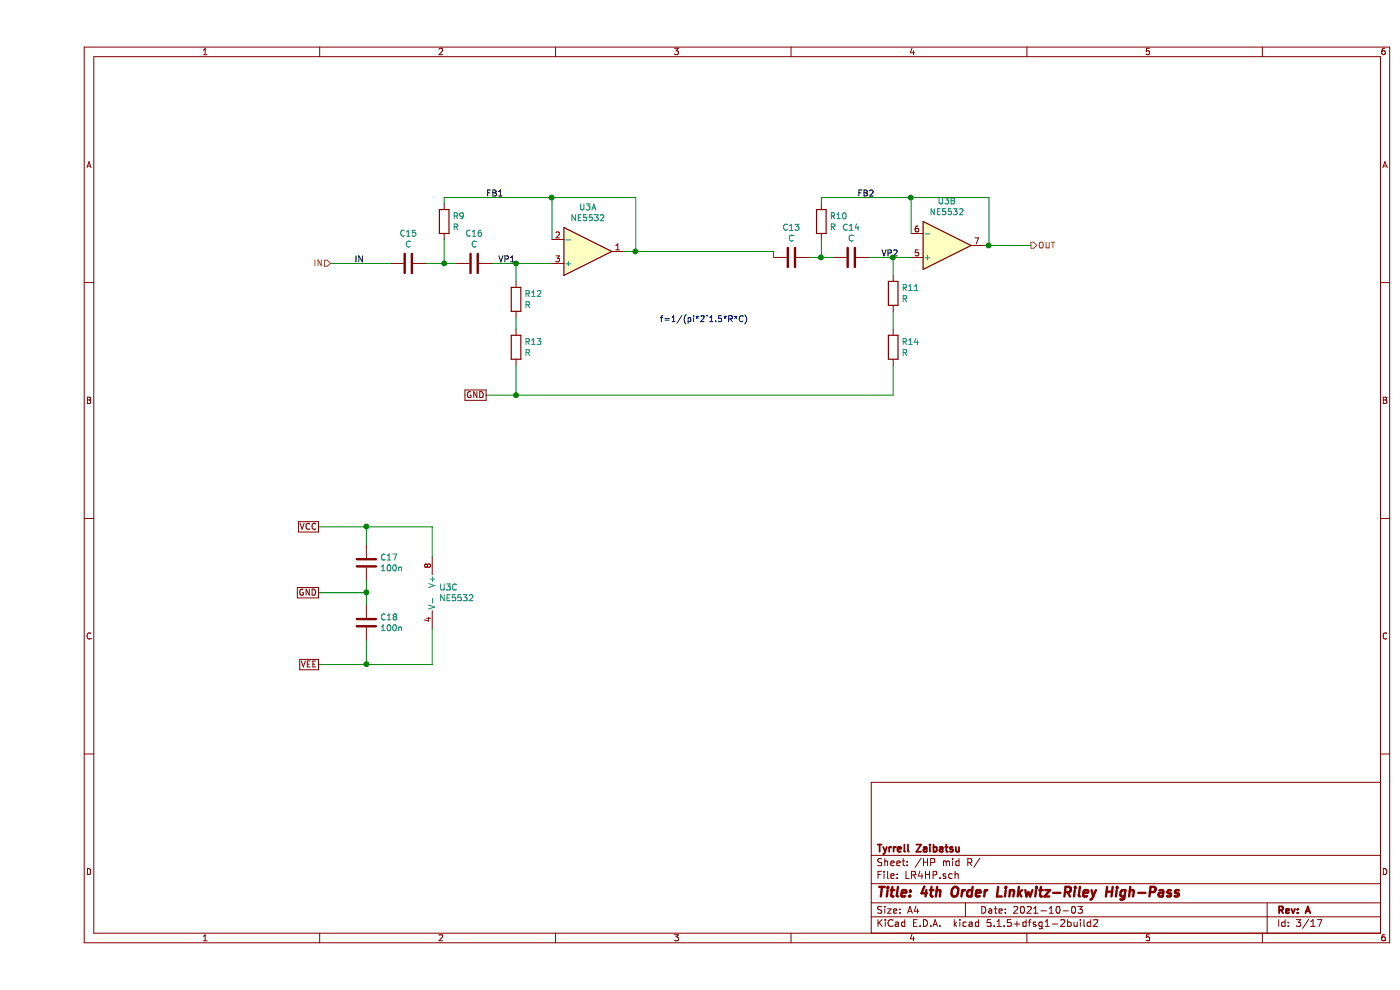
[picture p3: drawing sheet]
EESchema Schematic File Version 4
EELAYER 30 0
EELAYER END
$Descr A4 11693 8268
encoding utf-8
Sheet 8 17
Title "4th Order Linkwitz-Riley High-Pass"
Date "2021-10-03"
Rev "A"
Comp "Tyrrell Zaibatsu"
Comment1 ""
Comment2 ""
Comment3 ""
Comment4 ""
$EndDescr
$Comp
L Amplifier_Operational:NE5532 U?
U 3 1
P 3400 4950
AR Path="/61581F20" Ref="U?"  Part="3" 
AR Path="/6157B871/61581F20" Ref="U9"  Part="3" 
AR Path="/615961F1/61581F20" Ref="U3"  Part="3" 
AR Path="/61596D2A/61581F20" Ref="U5"  Part="3" 
AR Path="/61597701/61581F20" Ref="U10"  Part="3" 
AR Path="/615C4B54/61581F20" Ref="U?"  Part="3" 
F 0 "U10" H 3358 4996 50  0000 L CNN
F 1 "NE5532" H 3358 4905 50  0000 L CNN
F 2 "Housings_DIP:DIP-8_W7.62mm_Socket" H 3400 4950 50  0001 C CNN
F 3 "http://www.ti.com/lit/ds/symlink/ne5532.pdf" H 3400 4950 50  0001 C CNN
	3    3400 4950
	1    0    0    -1  
$EndComp
$Comp
L Device:C C52
U 1 1
P 2750 5200
AR Path="/6157B871/615A630E" Ref="C52"  Part="1" 
AR Path="/615961F1/615A630E" Ref="C18"  Part="1" 
AR Path="/61596D2A/615A630E" Ref="C32"  Part="1" 
AR Path="/61597701/615A630E" Ref="C58"  Part="1" 
AR Path="/615C4B54/615A630E" Ref="C?"  Part="1" 
F 0 "C58" H 2865 5246 50  0000 L CNN
F 1 "100n" H 2865 5155 50  0000 L CNN
F 2 "Capacitors_SMD:C_0805" H 2788 5050 50  0001 C CNN
F 3 "~" H 2750 5200 50  0001 C CNN
	1    2750 5200
	1    0    0    -1  
$EndComp
Connection ~ 4300 1650
Wire Wire Line
	3400 1650 4300 1650
Wire Wire Line
	4300 1650 4300 2000
Wire Wire Line
	3400 1650 3400 1700
Wire Wire Line
	4000 2650 4000 2750
Wire Wire Line
	4000 2200 4300 2200
Connection ~ 4000 2200
Wire Wire Line
	4000 2200 4000 2350
Wire Wire Line
	3800 2200 4000 2200
Wire Wire Line
	3400 2200 3500 2200
Connection ~ 3400 2200
Wire Wire Line
	3400 2000 3400 2200
Wire Wire Line
	3250 2200 3400 2200
$Comp
L Device:R R45
U 1 1
P 4000 2900
AR Path="/6157B871/61593BE2" Ref="R45"  Part="1" 
AR Path="/615961F1/61593BE2" Ref="R13"  Part="1" 
AR Path="/61596D2A/61593BE2" Ref="R23"  Part="1" 
AR Path="/61597701/61593BE2" Ref="R51"  Part="1" 
AR Path="/615C4B54/61593BE2" Ref="R?"  Part="1" 
F 0 "R51" H 4070 2946 50  0000 L CNN
F 1 "R" H 4070 2855 50  0000 L CNN
F 2 "Resistors_SMD:R_0805" V 3930 2900 50  0001 C CNN
F 3 "~" H 4000 2900 50  0001 C CNN
	1    4000 2900
	1    0    0    -1  
$EndComp
$Comp
L Device:R R44
U 1 1
P 4000 2500
AR Path="/6157B871/615935AE" Ref="R44"  Part="1" 
AR Path="/615961F1/615935AE" Ref="R12"  Part="1" 
AR Path="/61596D2A/615935AE" Ref="R22"  Part="1" 
AR Path="/61597701/615935AE" Ref="R50"  Part="1" 
AR Path="/615C4B54/615935AE" Ref="R?"  Part="1" 
F 0 "R50" H 4070 2546 50  0000 L CNN
F 1 "R" H 4070 2455 50  0000 L CNN
F 2 "Resistors_SMD:R_0805" V 3930 2500 50  0001 C CNN
F 3 "~" H 4000 2500 50  0001 C CNN
	1    4000 2500
	1    0    0    -1  
$EndComp
$Comp
L Device:R R41
U 1 1
P 3400 1850
AR Path="/6157B871/61592F52" Ref="R41"  Part="1" 
AR Path="/615961F1/61592F52" Ref="R9"  Part="1" 
AR Path="/61596D2A/61592F52" Ref="R19"  Part="1" 
AR Path="/61597701/61592F52" Ref="R47"  Part="1" 
AR Path="/615C4B54/61592F52" Ref="R?"  Part="1" 
F 0 "R47" H 3470 1896 50  0000 L CNN
F 1 "R" H 3470 1805 50  0000 L CNN
F 2 "Resistors_SMD:R_0805" V 3330 1850 50  0001 C CNN
F 3 "~" H 3400 1850 50  0001 C CNN
	1    3400 1850
	1    0    0    -1  
$EndComp
$Comp
L Device:C C50
U 1 1
P 3650 2200
AR Path="/6157B871/61590C79" Ref="C50"  Part="1" 
AR Path="/615961F1/61590C79" Ref="C16"  Part="1" 
AR Path="/61596D2A/61590C79" Ref="C30"  Part="1" 
AR Path="/61597701/61590C79" Ref="C56"  Part="1" 
AR Path="/615C4B54/61590C79" Ref="C?"  Part="1" 
F 0 "C56" V 3398 2200 50  0000 C CNN
F 1 "C" V 3489 2200 50  0000 C CNN
F 2 "Capacitors_SMD:C_1210_HandSoldering" H 3688 2050 50  0001 C CNN
F 3 "~" H 3650 2200 50  0001 C CNN
	1    3650 2200
	0    1    1    0   
$EndComp
$Comp
L Device:C C49
U 1 1
P 3100 2200
AR Path="/6157B871/6158BBA5" Ref="C49"  Part="1" 
AR Path="/615961F1/6158BBA5" Ref="C15"  Part="1" 
AR Path="/61596D2A/6158BBA5" Ref="C29"  Part="1" 
AR Path="/61597701/6158BBA5" Ref="C55"  Part="1" 
AR Path="/615C4B54/6158BBA5" Ref="C?"  Part="1" 
F 0 "C55" V 2848 2200 50  0000 C CNN
F 1 "C" V 2939 2200 50  0000 C CNN
F 2 "Capacitors_SMD:C_1210_HandSoldering" H 3138 2050 50  0001 C CNN
F 3 "~" H 3100 2200 50  0001 C CNN
	1    3100 2200
	0    1    1    0   
$EndComp
$Comp
L Amplifier_Operational:NE5532 U?
U 1 1
P 4600 2100
AR Path="/61581F14" Ref="U?"  Part="1" 
AR Path="/6157B871/61581F14" Ref="U9"  Part="1" 
AR Path="/615961F1/61581F14" Ref="U3"  Part="1" 
AR Path="/61596D2A/61581F14" Ref="U5"  Part="1" 
AR Path="/61597701/61581F14" Ref="U10"  Part="1" 
AR Path="/615C4B54/61581F14" Ref="U?"  Part="1" 
F 0 "U10" H 4600 1733 50  0000 C CNN
F 1 "NE5532" H 4600 1824 50  0000 C CNN
F 2 "Housings_DIP:DIP-8_W7.62mm_Socket" H 4600 2100 50  0001 C CNN
F 3 "http://www.ti.com/lit/ds/symlink/ne5532.pdf" H 4600 2100 50  0001 C CNN
	1    4600 2100
	1    0    0    1   
$EndComp
$Comp
L Device:C C48
U 1 1
P 6800 2150
AR Path="/6157B871/615B29CF" Ref="C48"  Part="1" 
AR Path="/615961F1/615B29CF" Ref="C14"  Part="1" 
AR Path="/61596D2A/615B29CF" Ref="C28"  Part="1" 
AR Path="/61597701/615B29CF" Ref="C54"  Part="1" 
AR Path="/615C4B54/615B29CF" Ref="C?"  Part="1" 
F 0 "C54" V 6548 2150 50  0000 C CNN
F 1 "C" V 6639 2150 50  0000 C CNN
F 2 "Capacitors_SMD:C_1210_HandSoldering" H 6838 2000 50  0001 C CNN
F 3 "~" H 6800 2150 50  0001 C CNN
	1    6800 2150
	0    1    1    0   
$EndComp
$Comp
L Device:C C47
U 1 1
P 6300 2150
AR Path="/6157B871/615B9BE0" Ref="C47"  Part="1" 
AR Path="/615961F1/615B9BE0" Ref="C13"  Part="1" 
AR Path="/61596D2A/615B9BE0" Ref="C27"  Part="1" 
AR Path="/61597701/615B9BE0" Ref="C53"  Part="1" 
AR Path="/615C4B54/615B9BE0" Ref="C?"  Part="1" 
F 0 "C53" V 6048 2150 50  0000 C CNN
F 1 "C" V 6139 2150 50  0000 C CNN
F 2 "Capacitors_SMD:C_1210_HandSoldering" H 6338 2000 50  0001 C CNN
F 3 "~" H 6300 2150 50  0001 C CNN
	1    6300 2150
	0    1    1    0   
$EndComp
$Comp
L Device:R R42
U 1 1
P 6550 1850
AR Path="/6157B871/615C3593" Ref="R42"  Part="1" 
AR Path="/615961F1/615C3593" Ref="R10"  Part="1" 
AR Path="/61596D2A/615C3593" Ref="R20"  Part="1" 
AR Path="/61597701/615C3593" Ref="R48"  Part="1" 
AR Path="/615C4B54/615C3593" Ref="R?"  Part="1" 
F 0 "R48" H 6620 1896 50  0000 L CNN
F 1 "R" H 6620 1805 50  0000 L CNN
F 2 "Resistors_SMD:R_0805" V 6480 1850 50  0001 C CNN
F 3 "~" H 6550 1850 50  0001 C CNN
	1    6550 1850
	1    0    0    -1  
$EndComp
$Comp
L Device:R R43
U 1 1
P 7150 2450
AR Path="/6157B871/615C391A" Ref="R43"  Part="1" 
AR Path="/615961F1/615C391A" Ref="R11"  Part="1" 
AR Path="/61596D2A/615C391A" Ref="R21"  Part="1" 
AR Path="/61597701/615C391A" Ref="R49"  Part="1" 
AR Path="/615C4B54/615C391A" Ref="R?"  Part="1" 
F 0 "R49" H 7220 2496 50  0000 L CNN
F 1 "R" H 7220 2405 50  0000 L CNN
F 2 "Resistors_SMD:R_0805" V 7080 2450 50  0001 C CNN
F 3 "~" H 7150 2450 50  0001 C CNN
	1    7150 2450
	1    0    0    -1  
$EndComp
$Comp
L Device:R R46
U 1 1
P 7150 2900
AR Path="/6157B871/615C3D1F" Ref="R46"  Part="1" 
AR Path="/615961F1/615C3D1F" Ref="R14"  Part="1" 
AR Path="/61596D2A/615C3D1F" Ref="R24"  Part="1" 
AR Path="/61597701/615C3D1F" Ref="R52"  Part="1" 
AR Path="/615C4B54/615C3D1F" Ref="R?"  Part="1" 
F 0 "R52" H 7220 2946 50  0000 L CNN
F 1 "R" H 7220 2855 50  0000 L CNN
F 2 "Resistors_SMD:R_0805" V 7080 2900 50  0001 C CNN
F 3 "~" H 7150 2900 50  0001 C CNN
	1    7150 2900
	1    0    0    -1  
$EndComp
Wire Wire Line
	6450 2150 6550 2150
Wire Wire Line
	6550 2000 6550 2150
Connection ~ 6550 2150
Wire Wire Line
	6550 2150 6650 2150
Wire Wire Line
	6550 1700 6550 1650
Wire Wire Line
	6550 1650 7300 1650
Wire Wire Line
	7300 1650 7300 1950
Wire Wire Line
	6950 2150 7150 2150
Wire Wire Line
	7150 2150 7150 2300
Connection ~ 7150 2150
Wire Wire Line
	7150 2150 7300 2150
Wire Wire Line
	7150 2600 7150 2750
Wire Wire Line
	4900 2100 5000 2100
Wire Wire Line
	6150 2100 6150 2150
Wire Wire Line
	4000 3050 4000 3300
Wire Wire Line
	4000 3300 7150 3300
Wire Wire Line
	7150 3300 7150 3050
$Comp
L Device:C C51
U 1 1
P 2750 4700
AR Path="/6157B871/615CA1F0" Ref="C51"  Part="1" 
AR Path="/615961F1/615CA1F0" Ref="C17"  Part="1" 
AR Path="/61596D2A/615CA1F0" Ref="C31"  Part="1" 
AR Path="/61597701/615CA1F0" Ref="C57"  Part="1" 
AR Path="/615C4B54/615CA1F0" Ref="C?"  Part="1" 
F 0 "C57" H 2865 4746 50  0000 L CNN
F 1 "100n" H 2865 4655 50  0000 L CNN
F 2 "Capacitors_SMD:C_0805" H 2788 4550 50  0001 C CNN
F 3 "~" H 2750 4700 50  0001 C CNN
	1    2750 4700
	1    0    0    -1  
$EndComp
Wire Wire Line
	2750 4850 2750 4950
Wire Wire Line
	2350 4950 2750 4950
Connection ~ 2750 4950
Wire Wire Line
	2750 4950 2750 5050
Text GLabel 2350 4950 0    50   UnSpc ~ 0
GND
Text GLabel 3750 3300 0    50   UnSpc ~ 0
GND
Wire Wire Line
	3750 3300 4000 3300
Connection ~ 4000 3300
Text GLabel 2350 4400 0    50   UnSpc ~ 0
VCC
Text GLabel 2350 5550 0    50   UnSpc ~ 0
VEE
Wire Wire Line
	2350 4400 2750 4400
Wire Wire Line
	2750 4400 2750 4550
Wire Wire Line
	2350 5550 2750 5550
Wire Wire Line
	2750 5550 2750 5350
Wire Wire Line
	2750 4400 3300 4400
Wire Wire Line
	3300 4400 3300 4650
Connection ~ 2750 4400
Wire Wire Line
	2750 5550 3300 5550
Wire Wire Line
	3300 5250 3300 5550
Connection ~ 2750 5550
Wire Wire Line
	7300 1650 7950 1650
Wire Wire Line
	7950 1650 7950 2050
Connection ~ 7300 1650
Connection ~ 7950 2050
Wire Wire Line
	7950 2050 7900 2050
Wire Wire Line
	5000 1650 5000 2100
Wire Wire Line
	4300 1650 5000 1650
Connection ~ 5000 2100
Wire Wire Line
	5000 2100 6150 2100
$Comp
L Amplifier_Operational:NE5532 U?
U 2 1
P 7600 2050
AR Path="/61581F1A" Ref="U?"  Part="2" 
AR Path="/6157B871/61581F1A" Ref="U9"  Part="2" 
AR Path="/615961F1/61581F1A" Ref="U3"  Part="2" 
AR Path="/61596D2A/61581F1A" Ref="U5"  Part="2" 
AR Path="/61597701/61581F1A" Ref="U10"  Part="2" 
AR Path="/615C4B54/61581F1A" Ref="U?"  Part="2" 
F 0 "U10" H 7600 1683 50  0000 C CNN
F 1 "NE5532" H 7600 1774 50  0000 C CNN
F 2 "Housings_DIP:DIP-8_W7.62mm_Socket" H 7600 2050 50  0001 C CNN
F 3 "http://www.ti.com/lit/ds/symlink/ne5532.pdf" H 7600 2050 50  0001 C CNN
	2    7600 2050
	1    0    0    1   
$EndComp
Text HLabel 2450 2200 0    50   Input ~ 0
IN
Text HLabel 8300 2050 2    50   Output ~ 0
OUT
Wire Wire Line
	7950 2050 8300 2050
Wire Wire Line
	2450 2200 2950 2200
Text Notes 5200 2700 0    50   ~ 0
f=1/(pi*2^1.5*R*C)
Text Label 2650 2200 0    50   ~ 0
IN
Text Label 3750 1650 0    50   ~ 0
FB1
Text Label 3850 2200 0    50   ~ 0
VP1
Text Label 7050 2150 0    50   ~ 0
VP2
Text Label 6850 1650 0    50   ~ 0
FB2
$EndSCHEMATC
